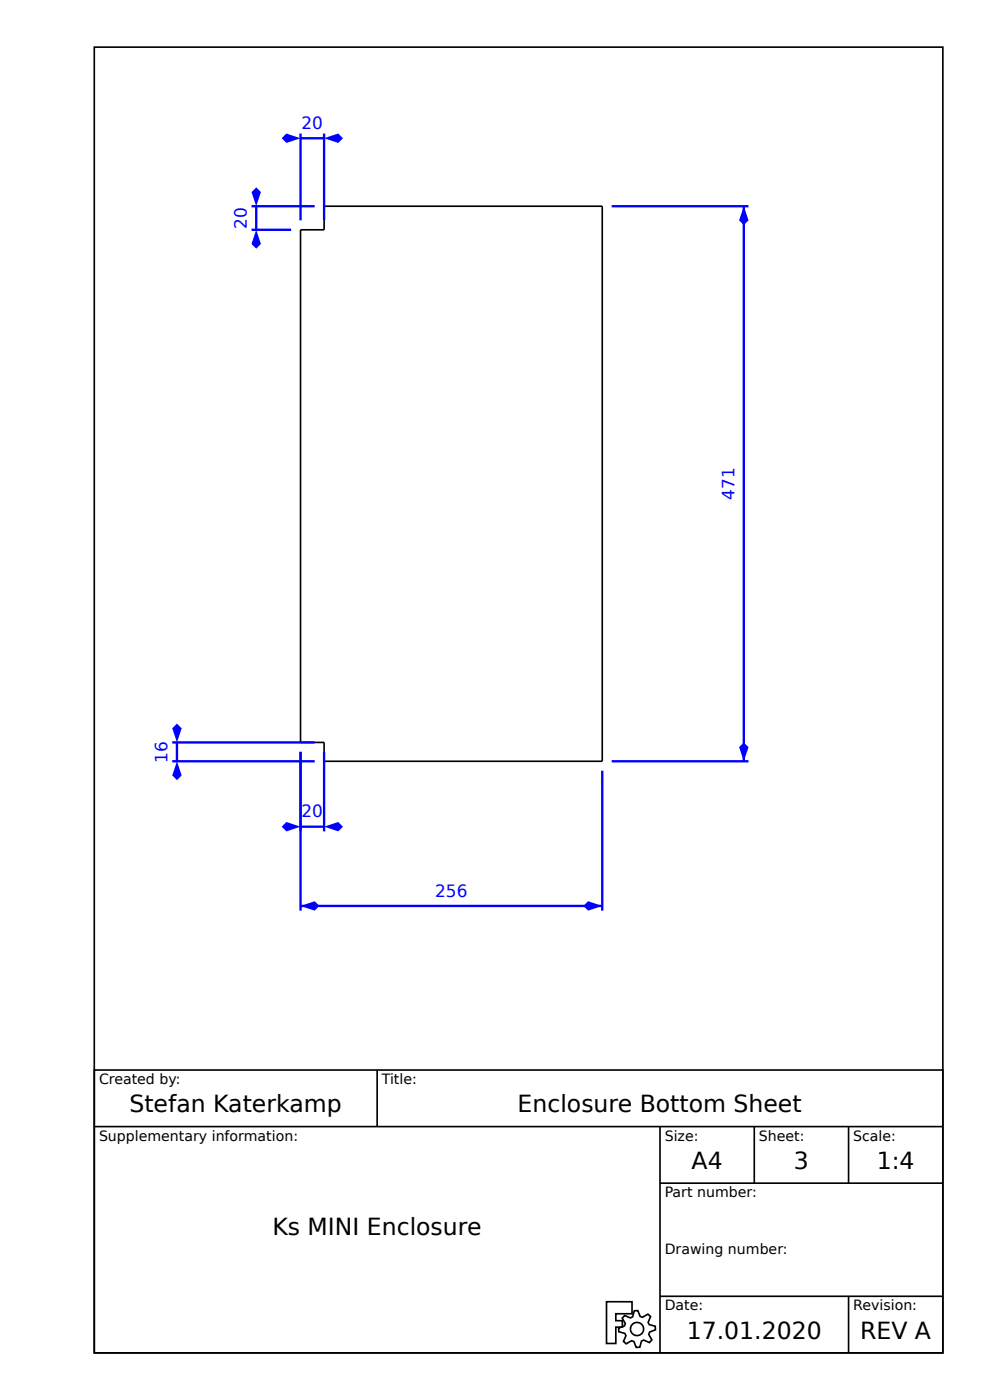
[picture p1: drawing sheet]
<svg xmlns="http://www.w3.org/2000/svg" width="210mm" height="297mm" viewBox="0 0 210 297" stroke-linecap="round" stroke-linejoin="round" font-family="sans-serif">
<g fill="none" stroke="#000" stroke-width=".35">
<path d="M20 10h180v277h-180zM63.7 48.7h5.1v-4.9h58.9v117.7h-58.9v-4h-5.1zM20 227h180v60h-180zM20 239h180M80 227v12M140 239v48M160 239v12M180 239v12M140 251h60M128.7 276.2h5.4v2.5h-3.5v1.5h1.4v1.3h-1.4v3.5h-1.9zM132.5 279.1l1.2 .5 .5-.2 .3-1.3 .8-.1 .5 1.3 .5 .2 1.1-.7 .6 .5-.5 1.2 .2 .5 1.3 .3v.8l-1.2 .5-.2 .5 .7 1.2-.5 .5-1.3-.5-.4 .2-.4 1.3h-.7l-.5-1.2-.5-.2-1.2 .7-.6-.5 .6-1.2-.3-.5-1.2-.4-.1-.7 1.3-.5 .1-.5-.6-1.2zM140 275h60"/>
<path d="M180 275v12"/>
<circle cx="135.1" cy="281.9" r="1.4"/>
</g>
<path d="M63.7 159.5v33.7M127.7 163.5v29.7M63.7 192.2h64" fill="none" stroke="#00f" stroke-width=".5"/>
<g fill="#00f">
<path d="M63.7 192.2l3-1 1 1-1 1z"/>
<path d="M124.7 191.2l3 1-3 1-.9-1z"/>
</g>
<path d="M129.8 43.8h29M157.8 43.8v117.7M129.8 161.5h29" fill="none" stroke="#00f" stroke-width=".5"/>
<g fill="#00f">
<path d="M157.8 43.8l1 3-1 1-1-1z"/>
<path d="M156.8 158.5l1-1 1 1-1 3z"/>
</g>
<path d="M53.4 48.7h8.3M53.4 43.8h13.3M54.4 43.8v4.9" fill="none" stroke="#00f" stroke-width=".5"/>
<g fill="#00f">
<path d="M54.4 39.7l1 1.1-1 3-1-3z"/>
<path d="M54.4 48.7l1 3-1 1-1-1z"/>
</g>
<path d="M63.7 28.3v18.5M63.7 29.3h5.1M68.8 28.3v18.5" fill="none" stroke="#00f" stroke-width=".5"/>
<g fill="#00f">
<path d="M68.8 29.3l3-1 .9 1-.9 1z"/>
<path d="M60.7 28.3l3 1-3 1-.9-1z"/>
</g>
<path d="M36.5 157.5h30.2M37.5 157.5v4M36.5 161.5h30.2" fill="none" stroke="#00f" stroke-width=".5"/>
<g fill="#00f">
<path d="M36.5 154.5l1-1 1 1-1 3z"/>
<path d="M37.5 161.5l1 3-1 1-1-1z"/>
</g>
<path d="M63.7 159.5v16.9M68.8 159.5v16.9M63.7 175.4h5.1" fill="none" stroke="#00f" stroke-width=".5"/>
<g fill="#00f">
<path d="M68.8 175.4l3-1 .9 1-.9 1z"/>
<path d="M60.7 174.4l3 1-3 1-.9-1z"/>
</g>
<g font-size="5">
<text x="27.5" y="236">Stefan Katerkamp</text>
<text x="109.8" y="236">Enclosure Bottom Sheet</text>
<text x="146.7" y="248">A4</text>
<text x="168.4" y="248">3</text>
<text x="186" y="248">1:4</text>
<text x="57.8" y="262">Ks MINI Enclosure</text>
<text x="145.7" y="284">17.01.2020</text>
<text x="182.4" y="284">REV A</text>
</g>
<g font-size="3.6" fill="#00f">
<text x="64" y="27.3">20</text>
<text x="52.4" y="48.5" transform="rotate(-90 52.4 48.5)">20</text>
<text x="155.8" y="106.1" transform="rotate(-90 155.8 106.1)">471</text>
<text x="35.5" y="161.8" transform="rotate(-90 35.5 161.8)">16</text>
<text x="64" y="173.4">20</text>
<text x="92.3" y="190.2">256</text>
</g>
<g font-size="3">
<text x="21" y="230">Created by:</text>
<text x="81" y="230">Title:</text>
<text x="21" y="242">Supplementary information:</text>
<text x="141" y="242">Size:</text>
<text x="161" y="242">Sheet:</text>
<text x="181" y="242">Scale:</text>
<text x="141" y="254">Part number:</text>
<text x="141" y="266">Drawing number:</text>
<text x="141" y="278">Date:</text>
<text x="181" y="278">Revision:</text>
</g>
</svg>
